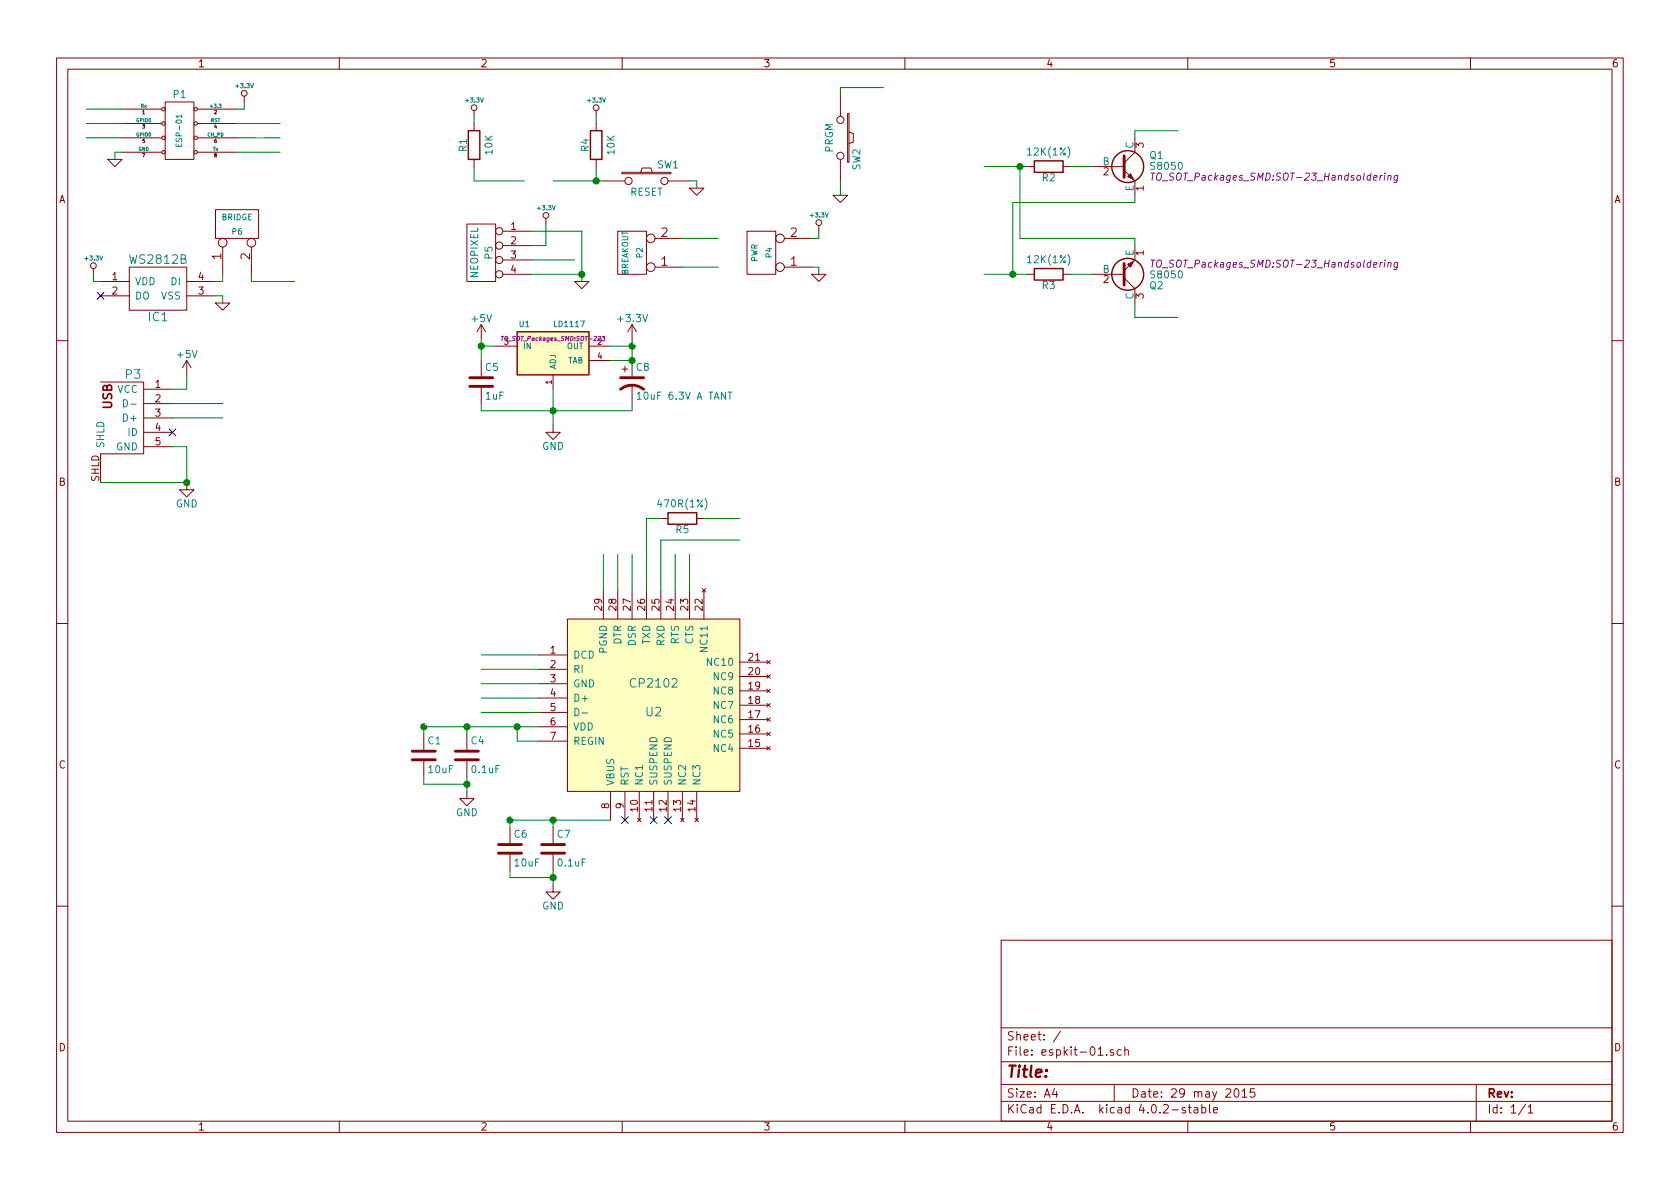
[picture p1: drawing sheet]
EESchema Schematic File Version 2
LIBS:espkit-01-rescue
LIBS:power
LIBS:device
LIBS:transistors
LIBS:conn
LIBS:linear
LIBS:regul
LIBS:74xx
LIBS:cmos4000
LIBS:adc-dac
LIBS:memory
LIBS:xilinx
LIBS:microcontrollers
LIBS:dsp
LIBS:microchip
LIBS:analog_switches
LIBS:motorola
LIBS:texas
LIBS:intel
LIBS:audio
LIBS:interface
LIBS:digital-audio
LIBS:philips
LIBS:display
LIBS:cypress
LIBS:siliconi
LIBS:opto
LIBS:atmel
LIBS:contrib
LIBS:valves
LIBS:mages_mega
LIBS:cp2102
LIBS:freetronics_schematic
LIBS:espkit-01-cache
EELAYER 25 0
EELAYER END
$Descr A4 11693 8268
encoding utf-8
Sheet 1 1
Title ""
Date "29 may 2015"
Rev ""
Comp ""
Comment1 ""
Comment2 ""
Comment3 ""
Comment4 ""
$EndDescr
$Comp
L SW_PUSH SW2
U 1 1
P 5850 950
F 0 "SW2" H 6000 1060 50  0000 C CNN
F 1 "PRGM" H 5850 870 50  0000 C CNN
F 2 "libs:1107G" H 5850 950 60  0001 C CNN
F 3 "~" H 5850 950 60  0000 C CNN
F 4 "0.06" H 5850 950 60  0001 C CNN "Cost per unit (quantity 100)"
	1    5850 950 
	0    1    1    0   
$EndComp
$Comp
L WS2812b IC1
U 1 1
P 1100 2000
F 0 "IC1" H 1100 1800 60  0000 C CNN
F 1 "WS2812B" H 1100 2200 60  0000 C CNN
F 2 "libs:ws2812b" H 1100 2000 60  0001 C CNN
F 3 "~" H 1100 2000 60  0000 C CNN
F 4 "0.08" H 1100 2000 60  0001 C CNN "Cost per unit (quantity 100)"
	1    1100 2000
	1    0    0    -1  
$EndComp
$Comp
L GND-RESCUE-espkit-01 #PWR01
U 1 1
P 800 1100
F 0 "#PWR01" H 800 1100 30  0001 C CNN
F 1 "GND" H 800 1030 30  0001 C CNN
F 2 "" H 800 1100 60  0000 C CNN
F 3 "" H 800 1100 60  0000 C CNN
	1    800  1100
	1    0    0    -1  
$EndComp
$Comp
L +3.3V-RESCUE-espkit-01 #PWR02
U 1 1
P 1700 700
F 0 "#PWR02" H 1700 660 30  0001 C CNN
F 1 "+3.3V" H 1700 810 30  0000 C CNN
F 2 "" H 1700 700 60  0000 C CNN
F 3 "" H 1700 700 60  0000 C CNN
	1    1700 700 
	1    0    0    -1  
$EndComp
$Comp
L GND-RESCUE-espkit-01 #PWR03
U 1 1
P 1550 2100
F 0 "#PWR03" H 1550 2100 30  0001 C CNN
F 1 "GND" H 1550 2030 30  0001 C CNN
F 2 "" H 1550 2100 60  0000 C CNN
F 3 "" H 1550 2100 60  0000 C CNN
	1    1550 2100
	1    0    0    -1  
$EndComp
$Comp
L +3.3V-RESCUE-espkit-01 #PWR04
U 1 1
P 650 1900
F 0 "#PWR04" H 650 1860 30  0001 C CNN
F 1 "+3.3V" H 650 2010 30  0000 C CNN
F 2 "" H 650 1900 60  0000 C CNN
F 3 "" H 650 1900 60  0000 C CNN
	1    650  1900
	1    0    0    -1  
$EndComp
$Comp
L SW_PUSH SW1
U 1 1
P 4500 1250
F 0 "SW1" H 4650 1360 50  0000 C CNN
F 1 "RESET" H 4500 1170 50  0000 C CNN
F 2 "libs:1107G" H 4500 1250 60  0001 C CNN
F 3 "~" H 4500 1250 60  0000 C CNN
F 4 "0.06" H 4500 1250 60  0001 C CNN "Cost per unit (quantity 100)"
	1    4500 1250
	1    0    0    -1  
$EndComp
$Comp
L GND-RESCUE-espkit-01 #PWR05
U 1 1
P 4850 1300
F 0 "#PWR05" H 4850 1300 30  0001 C CNN
F 1 "GND" H 4850 1230 30  0001 C CNN
F 2 "" H 4850 1300 60  0000 C CNN
F 3 "" H 4850 1300 60  0000 C CNN
	1    4850 1300
	1    0    0    -1  
$EndComp
$Comp
L +3.3V-RESCUE-espkit-01 #PWR06
U 1 1
P 4150 800
F 0 "#PWR06" H 4150 760 30  0001 C CNN
F 1 "+3.3V" H 4150 910 30  0000 C CNN
F 2 "" H 4150 800 60  0000 C CNN
F 3 "" H 4150 800 60  0000 C CNN
	1    4150 800 
	1    0    0    -1  
$EndComp
$Comp
L GND-RESCUE-espkit-01 #PWR07
U 1 1
P 5850 1350
F 0 "#PWR07" H 5850 1350 30  0001 C CNN
F 1 "GND" H 5850 1280 30  0001 C CNN
F 2 "" H 5850 1350 60  0000 C CNN
F 3 "" H 5850 1350 60  0000 C CNN
	1    5850 1350
	1    0    0    -1  
$EndComp
NoConn ~ 700  2050
$Comp
L CONN_2 P2
U 1 1
P 4400 1750
F 0 "P2" V 4350 1750 40  0000 C CNN
F 1 "BREAKOUT" V 4450 1750 40  0000 C CNN
F 2 "Pin_Headers:Pin_Header_Straight_1x02" H 4400 1750 60  0001 C CNN
F 3 "" H 4400 1750 60  0000 C CNN
	1    4400 1750
	-1   0    0    1   
$EndComp
$Comp
L CONN_4 P5
U 1 1
P 3350 1750
F 0 "P5" V 3300 1750 50  0000 C CNN
F 1 "NEOPIXEL" V 3400 1750 50  0000 C CNN
F 2 "Pin_Headers:Pin_Header_Straight_1x04" H 3350 1750 60  0001 C CNN
F 3 "" H 3350 1750 60  0000 C CNN
	1    3350 1750
	-1   0    0    -1  
$EndComp
$Comp
L +3.3V-RESCUE-espkit-01 #PWR08
U 1 1
P 3800 1550
F 0 "#PWR08" H 3800 1510 30  0001 C CNN
F 1 "+3.3V" H 3800 1660 30  0000 C CNN
F 2 "" H 3800 1550 60  0000 C CNN
F 3 "" H 3800 1550 60  0000 C CNN
	1    3800 1550
	1    0    0    -1  
$EndComp
$Comp
L GND-RESCUE-espkit-01 #PWR09
U 1 1
P 4050 1950
F 0 "#PWR09" H 4050 1950 30  0001 C CNN
F 1 "GND" H 4050 1880 30  0001 C CNN
F 2 "" H 4050 1950 60  0000 C CNN
F 3 "" H 4050 1950 60  0000 C CNN
	1    4050 1950
	1    0    0    -1  
$EndComp
$Comp
L CONN_2 P4
U 1 1
P 5300 1750
F 0 "P4" V 5250 1750 40  0000 C CNN
F 1 "PWR" V 5350 1750 40  0000 C CNN
F 2 "Pin_Headers:Pin_Header_Straight_1x02" H 5300 1750 60  0001 C CNN
F 3 "" H 5300 1750 60  0000 C CNN
	1    5300 1750
	-1   0    0    1   
$EndComp
$Comp
L GND-RESCUE-espkit-01 #PWR010
U 1 1
P 5700 1900
F 0 "#PWR010" H 5700 1900 30  0001 C CNN
F 1 "GND" H 5700 1830 30  0001 C CNN
F 2 "" H 5700 1900 60  0000 C CNN
F 3 "" H 5700 1900 60  0000 C CNN
	1    5700 1900
	1    0    0    -1  
$EndComp
$Comp
L +3.3V-RESCUE-espkit-01 #PWR011
U 1 1
P 5700 1600
F 0 "#PWR011" H 5700 1560 30  0001 C CNN
F 1 "+3.3V" H 5700 1710 30  0000 C CNN
F 2 "" H 5700 1600 60  0000 C CNN
F 3 "" H 5700 1600 60  0000 C CNN
	1    5700 1600
	1    0    0    -1  
$EndComp
$Comp
L ESP-01 P1
U 1 1
P 1250 900
F 0 "P1" H 1250 1150 50  0000 C CNN
F 1 "ESP-01" V 1250 900 40  0000 C CNN
F 2 "Pin_Headers:Pin_Header_Straight_2x04" H 1250 900 60  0001 C CNN
F 3 "" H 1250 900 60  0000 C CNN
F 4 "0.05" H 1250 900 60  0001 C CNN "Cost per unit (quantity 100)"
	1    1250 900 
	1    0    0    -1  
$EndComp
$Comp
L CONN_2 P6
U 1 1
P 1650 1550
F 0 "P6" V 1600 1550 40  0000 C CNN
F 1 "BRIDGE" V 1700 1550 40  0000 C CNN
F 2 "libs:603_bridge" H 1650 1550 60  0001 C CNN
F 3 "" H 1650 1550 60  0000 C CNN
	1    1650 1550
	0    -1   -1   0   
$EndComp
$Comp
L CP2102 U2
U 1 1
P 4550 4900
F 0 "U2" H 4550 4850 60  0000 C CNN
F 1 "CP2102" H 4550 5050 60  0000 C CNN
F 2 "Housings_DFN_QFN:QFN-28-1EP_5x5mm_Pitch0.5mm" H 4550 4900 60  0001 C CNN
F 3 "" H 4550 4900 60  0000 C CNN
	1    4550 4900
	1    0    0    -1  
$EndComp
$Comp
L USB_5PIN_SHELL P3
U 1 1
P 1000 2850
F 0 "P3" H 925 3100 60  0000 C CNN
F 1 "USB_5PIN_SHELL" H 850 2500 60  0001 L CNN
F 2 "freetronics_footprints:USB-MICRO-5pin_PTHMOUNT" H 850 2450 31  0001 L CNN
F 3 "" H 1000 2850 60  0000 C CNN
	1    1000 2850
	1    0    0    -1  
$EndComp
$Comp
L LD1117 U1
U 1 1
P 3850 2450
F 0 "U1" H 3650 2650 40  0000 C CNN
F 1 "LD1117" H 3850 2650 40  0000 L CNN
F 2 "TO_SOT_Packages_SMD:SOT-223" H 3850 2550 30  0000 C CIN
F 3 "" H 3850 2450 60  0000 C CNN
	1    3850 2450
	1    0    0    -1  
$EndComp
$Comp
L C C5
U 1 1
P 3350 2650
F 0 "C5" H 3375 2750 50  0000 L CNN
F 1 "1uF" H 3375 2550 50  0000 L CNN
F 2 "Capacitors_SMD:C_0603_HandSoldering" H 3388 2500 50  0001 C CNN
F 3 "" H 3350 2650 50  0000 C CNN
	1    3350 2650
	1    0    0    -1  
$EndComp
$Comp
L CP1 C8
U 1 1
P 4400 2650
F 0 "C8" H 4425 2750 50  0000 L CNN
F 1 "10uF 6.3V A TANT" H 4425 2550 50  0000 L CNN
F 2 "Capacitors_SMD:C_0603_HandSoldering" H 4400 2650 50  0001 C CNN
F 3 "" H 4400 2650 50  0000 C CNN
	1    4400 2650
	1    0    0    -1  
$EndComp
$Comp
L GND #PWR012
U 1 1
P 3850 2950
F 0 "#PWR012" H 3850 2700 50  0001 C CNN
F 1 "GND" H 3850 2800 50  0000 C CNN
F 2 "" H 3850 2950 50  0000 C CNN
F 3 "" H 3850 2950 50  0000 C CNN
	1    3850 2950
	1    0    0    -1  
$EndComp
$Comp
L +5V #PWR013
U 1 1
P 3350 2350
F 0 "#PWR013" H 3350 2200 50  0001 C CNN
F 1 "+5V" H 3350 2490 50  0000 C CNN
F 2 "" H 3350 2350 50  0000 C CNN
F 3 "" H 3350 2350 50  0000 C CNN
	1    3350 2350
	1    0    0    -1  
$EndComp
$Comp
L +5V #PWR014
U 1 1
P 1300 2600
F 0 "#PWR014" H 1300 2450 50  0001 C CNN
F 1 "+5V" H 1300 2740 50  0000 C CNN
F 2 "" H 1300 2600 50  0000 C CNN
F 3 "" H 1300 2600 50  0000 C CNN
	1    1300 2600
	1    0    0    -1  
$EndComp
$Comp
L GND #PWR015
U 1 1
P 1300 3350
F 0 "#PWR015" H 1300 3100 50  0001 C CNN
F 1 "GND" H 1300 3200 50  0000 C CNN
F 2 "" H 1300 3350 50  0000 C CNN
F 3 "" H 1300 3350 50  0000 C CNN
	1    1300 3350
	1    0    0    -1  
$EndComp
NoConn ~ 1200 3000
Text Label 1550 2900 2    60   ~ 0
USB_D+
Text Label 1550 2800 2    60   ~ 0
USB_D-
Text Label 3350 4850 0    60   ~ 0
USB_D+
Text Label 3350 4950 0    60   ~ 0
USB_D-
$Comp
L S8050 Q1
U 1 1
P 7800 1150
F 0 "Q1" H 8000 1225 50  0000 L CNN
F 1 "S8050" H 8000 1150 50  0000 L CNN
F 2 "TO_SOT_Packages_SMD:SOT-23_Handsoldering" H 8000 1075 50  0000 L CIN
F 3 "" H 7800 1150 50  0000 L CNN
	1    7800 1150
	1    0    0    -1  
$EndComp
$Comp
L S8050 Q2
U 1 1
P 7800 1900
F 0 "Q2" H 8000 1975 50  0000 L CNN
F 1 "S8050" H 8000 1900 50  0000 L CNN
F 2 "TO_SOT_Packages_SMD:SOT-23_Handsoldering" H 8000 1825 50  0000 L CIN
F 3 "" H 7800 1900 50  0000 L CNN
	1    7800 1900
	1    0    0    1   
$EndComp
$Comp
L R R3
U 1 1
P 7300 1900
F 0 "R3" V 7380 1900 50  0000 C CNN
F 1 "12K(1%)" V 7200 1900 50  0000 C CNN
F 2 "Resistors_SMD:R_0603_HandSoldering" V 7230 1900 50  0001 C CNN
F 3 "" H 7300 1900 50  0000 C CNN
	1    7300 1900
	0    1    1    0   
$EndComp
$Comp
L R R2
U 1 1
P 7300 1150
F 0 "R2" V 7380 1150 50  0000 C CNN
F 1 "12K(1%)" V 7200 1150 50  0000 C CNN
F 2 "Resistors_SMD:R_0603_HandSoldering" V 7230 1150 50  0001 C CNN
F 3 "" H 7300 1150 50  0000 C CNN
	1    7300 1150
	0    1    1    0   
$EndComp
Text Label 8200 900  2    60   ~ 0
RESET
Text Label 8200 2200 2    60   ~ 0
GPIO0
Text Label 6850 1150 0    60   ~ 0
DTR
Text Label 6850 1900 0    60   ~ 0
RTS
Text Label 4300 3850 3    60   ~ 0
DTR
Text Label 4700 3850 3    60   ~ 0
RTS
Text Label 4400 3850 3    60   ~ 0
DSR
Text Label 4800 3850 3    60   ~ 0
CTS
$Comp
L R R5
U 1 1
P 4750 3600
F 0 "R5" V 4830 3600 50  0000 C CNN
F 1 "470R(1%)" V 4650 3600 50  0000 C CNN
F 2 "Resistors_SMD:R_0603_HandSoldering" V 4680 3600 50  0001 C CNN
F 3 "" H 4750 3600 50  0000 C CNN
	1    4750 3600
	0    1    1    0   
$EndComp
Text Label 5150 3600 2    60   ~ 0
TXD
Text Label 5150 3750 2    60   ~ 0
RXD
$Comp
L +3.3V #PWR018
U 1 1
P 4400 2350
F 0 "#PWR018" H 4400 2200 50  0001 C CNN
F 1 "+3.3V" H 4400 2490 50  0000 C CNN
F 2 "" H 4400 2350 50  0000 C CNN
F 3 "" H 4400 2350 50  0000 C CNN
	1    4400 2350
	1    0    0    -1  
$EndComp
$Comp
L C C1
U 1 1
P 2950 5250
F 0 "C1" H 2975 5350 50  0000 L CNN
F 1 "10uF" H 2975 5150 50  0000 L CNN
F 2 "Capacitors_SMD:C_0603_HandSoldering" H 2988 5100 50  0001 C CNN
F 3 "" H 2950 5250 50  0000 C CNN
	1    2950 5250
	1    0    0    -1  
$EndComp
$Comp
L C C4
U 1 1
P 3250 5250
F 0 "C4" H 3275 5350 50  0000 L CNN
F 1 "0.1uF" H 3275 5150 50  0000 L CNN
F 2 "Capacitors_SMD:C_0603_HandSoldering" H 3288 5100 50  0001 C CNN
F 3 "" H 3250 5250 50  0000 C CNN
	1    3250 5250
	1    0    0    -1  
$EndComp
$Comp
L GND #PWR020
U 1 1
P 3250 5500
F 0 "#PWR020" H 3250 5250 50  0001 C CNN
F 1 "GND" H 3250 5350 50  0000 C CNN
F 2 "" H 3250 5500 50  0000 C CNN
F 3 "" H 3250 5500 50  0000 C CNN
	1    3250 5500
	1    0    0    -1  
$EndComp
Text Label 3350 4650 0    60   ~ 0
RI
Text Label 3350 4550 0    60   ~ 0
DCD
$Comp
L C C6
U 1 1
P 3550 5900
F 0 "C6" H 3575 6000 50  0000 L CNN
F 1 "10uF" H 3575 5800 50  0000 L CNN
F 2 "Capacitors_SMD:C_0603_HandSoldering" H 3588 5750 50  0001 C CNN
F 3 "" H 3550 5900 50  0000 C CNN
	1    3550 5900
	1    0    0    -1  
$EndComp
$Comp
L C C7
U 1 1
P 3850 5900
F 0 "C7" H 3875 6000 50  0000 L CNN
F 1 "0.1uF" H 3875 5800 50  0000 L CNN
F 2 "Capacitors_SMD:C_0603_HandSoldering" H 3888 5750 50  0001 C CNN
F 3 "" H 3850 5900 50  0000 C CNN
	1    3850 5900
	1    0    0    -1  
$EndComp
$Comp
L GND #PWR021
U 1 1
P 3850 6150
F 0 "#PWR021" H 3850 5900 50  0001 C CNN
F 1 "GND" H 3850 6000 50  0000 C CNN
F 2 "" H 3850 6150 50  0000 C CNN
F 3 "" H 3850 6150 50  0000 C CNN
	1    3850 6150
	1    0    0    -1  
$EndComp
NoConn ~ 4350 5700
NoConn ~ 4650 5700
NoConn ~ 4550 5700
Text Label 600  750  0    60   ~ 0
TXD
Text Label 1950 1050 2    60   ~ 0
RXD
Text Label 600  850  0    60   ~ 0
GPIO0
Text Label 600  950  0    60   ~ 0
GPIO2
Wire Wire Line
	1650 1050 1950 1050
Wire Wire Line
	3450 2400 3350 2400
Wire Wire Line
	3350 2350 3350 2500
Wire Wire Line
	4250 2400 4400 2400
Wire Wire Line
	4400 2350 4400 2500
Wire Wire Line
	4400 2500 4250 2500
Connection ~ 4400 2500
Wire Wire Line
	4400 2850 4400 2800
Wire Wire Line
	3350 2850 4400 2850
Wire Wire Line
	3850 2700 3850 2950
Wire Wire Line
	3350 2800 3350 2850
Connection ~ 3850 2850
Connection ~ 3350 2400
Wire Wire Line
	1200 2700 1300 2700
Wire Wire Line
	1300 2700 1300 2600
Wire Wire Line
	1200 3100 1300 3100
Wire Wire Line
	1300 3100 1300 3350
Wire Wire Line
	1300 3350 700  3350
Connection ~ 1300 3350
Wire Wire Line
	1200 2900 1550 2900
Wire Wire Line
	1200 2800 1550 2800
Wire Wire Line
	3750 4850 3350 4850
Wire Wire Line
	3750 4950 3350 4950
Wire Wire Line
	7450 1150 7600 1150
Wire Wire Line
	7450 1900 7600 1900
Wire Wire Line
	6850 1900 7150 1900
Wire Wire Line
	7050 1900 7050 1400
Wire Wire Line
	7050 1400 7900 1400
Wire Wire Line
	7900 1400 7900 1350
Wire Wire Line
	6850 1150 7150 1150
Wire Wire Line
	7100 1150 7100 1650
Wire Wire Line
	7100 1650 7900 1650
Wire Wire Line
	7900 1650 7900 1700
Wire Wire Line
	7900 950  7900 900 
Wire Wire Line
	7900 2100 7900 2200
Wire Wire Line
	7900 2200 8200 2200
Wire Wire Line
	7900 900  8200 900 
Connection ~ 7100 1150
Connection ~ 7050 1900
Wire Wire Line
	4300 4100 4300 3850
Wire Wire Line
	4700 4100 4700 3850
Wire Wire Line
	4400 4100 4400 3850
Wire Wire Line
	4800 4100 4800 3850
Wire Wire Line
	4600 4100 4600 3750
Wire Wire Line
	4600 3750 5150 3750
Wire Wire Line
	4500 3600 4500 4100
Wire Wire Line
	4500 3600 4600 3600
Wire Wire Line
	4900 3600 5150 3600
Connection ~ 4400 2400
Wire Wire Line
	2950 5050 3750 5050
Wire Wire Line
	3250 5100 3250 5050
Connection ~ 3250 5050
Connection ~ 2950 5050
Wire Wire Line
	2950 5400 2950 5450
Wire Wire Line
	2950 5450 3250 5450
Wire Wire Line
	3250 5400 3250 5500
Connection ~ 3250 5450
Wire Wire Line
	3750 5150 3600 5150
Wire Wire Line
	3600 5150 3600 5050
Connection ~ 3600 5050
Wire Wire Line
	3750 4650 3350 4650
Wire Wire Line
	3750 4550 3350 4550
Wire Wire Line
	3850 5750 3850 5700
Connection ~ 3850 5700
Connection ~ 3550 5700
Wire Wire Line
	3550 6050 3550 6100
Wire Wire Line
	3550 6100 3850 6100
Wire Wire Line
	3850 6050 3850 6150
Connection ~ 3850 6100
Wire Wire Line
	3550 5700 4250 5700
Wire Wire Line
	850  750  600  750 
Wire Wire Line
	850  850  600  850 
Wire Wire Line
	850  950  600  950 
Text Label 2050 1950 2    60   ~ 0
GPIO2
Text Label 6150 600  2    60   ~ 0
GPIO0
Wire Wire Line
	700  1950 650  1950
Wire Wire Line
	650  1950 650  1900
Wire Wire Line
	1500 2050 1550 2050
Wire Wire Line
	1550 2050 1550 2100
Wire Wire Line
	850  1050 800  1050
Wire Wire Line
	800  1050 800  1100
Wire Wire Line
	4800 1250 4850 1250
Wire Wire Line
	4850 1250 4850 1300
Wire Wire Line
	4150 1150 4150 1250
Wire Wire Line
	3850 1250 4200 1250
Wire Wire Line
	4150 850  4150 800 
Wire Wire Line
	1650 850  1950 850 
Text Label 1950 850  2    60   ~ 0
RESET
Wire Wire Line
	1950 950  1650 950 
Wire Wire Line
	1650 750  1700 750 
Wire Wire Line
	1700 750  1700 700 
Text Label 1950 950  2    60   ~ 0
ESP_EN
Text Label 3850 1250 0    60   ~ 0
RESET
Connection ~ 4150 1250
Wire Wire Line
	5850 650  5850 600 
Wire Wire Line
	5850 600  6150 600 
Wire Wire Line
	5850 1250 5850 1350
$Comp
L +3.3V-RESCUE-espkit-01 #PWR023
U 1 1
P 3300 800
F 0 "#PWR023" H 3300 760 30  0001 C CNN
F 1 "+3.3V" H 3300 910 30  0000 C CNN
F 2 "" H 3300 800 60  0000 C CNN
F 3 "" H 3300 800 60  0000 C CNN
	1    3300 800 
	1    0    0    -1  
$EndComp
Text Label 3650 1250 2    60   ~ 0
ESP_EN
Wire Wire Line
	3300 850  3300 800 
Wire Wire Line
	3700 1800 4000 1800
Text Label 4000 1800 2    60   ~ 0
GPIO2
Wire Wire Line
	3700 1600 4050 1600
Wire Wire Line
	4050 1600 4050 1950
Wire Wire Line
	3700 1900 4050 1900
Connection ~ 4050 1900
Wire Wire Line
	3700 1700 3800 1700
Wire Wire Line
	3800 1700 3800 1550
Wire Wire Line
	4750 1650 5000 1650
Text Label 5000 1650 2    60   ~ 0
GPIO2
Text Label 5000 1850 2    60   ~ 0
GPIO0
Wire Wire Line
	4750 1850 5000 1850
Wire Wire Line
	5650 1650 5700 1650
Wire Wire Line
	5700 1650 5700 1600
Wire Wire Line
	5650 1850 5700 1850
Wire Wire Line
	5700 1850 5700 1900
Wire Wire Line
	1500 1950 1550 1950
Wire Wire Line
	1550 1950 1550 1900
Wire Wire Line
	1750 1900 1750 1950
Wire Wire Line
	1750 1950 2050 1950
Wire Wire Line
	3300 1150 3300 1250
Wire Wire Line
	3300 1250 3650 1250
$Comp
L R R4
U 1 1
P 4150 1000
F 0 "R4" V 4230 1000 50  0000 C CNN
F 1 "10K" V 4050 1000 50  0000 C CNN
F 2 "Resistors_SMD:R_0603_HandSoldering" V 4080 1000 50  0001 C CNN
F 3 "" H 4150 1000 50  0000 C CNN
	1    4150 1000
	-1   0    0    1   
$EndComp
$Comp
L R R1
U 1 1
P 3300 1000
F 0 "R1" V 3380 1000 50  0000 C CNN
F 1 "10K" V 3200 1000 50  0000 C CNN
F 2 "Resistors_SMD:R_0603_HandSoldering" V 3230 1000 50  0001 C CNN
F 3 "" H 3300 1000 50  0000 C CNN
	1    3300 1000
	-1   0    0    1   
$EndComp
Wire Wire Line
	4200 4100 4200 3850
Text Label 4200 3850 3    60   ~ 0
GND
Wire Wire Line
	3750 4750 3350 4750
Text Label 3350 4750 0    60   ~ 0
GND
Wire Wire Line
	2950 5100 2950 5050
Text Label 2950 5050 0    60   ~ 0
3.3
Wire Wire Line
	3550 5750 3550 5700
Text Label 3550 5700 0    60   ~ 0
5
Text Label 4400 2400 0    60   ~ 0
3.3
Text Label 1300 2700 0    60   ~ 0
5
Text Label 1100 3350 0    60   ~ 0
GND
$EndSCHEMATC
